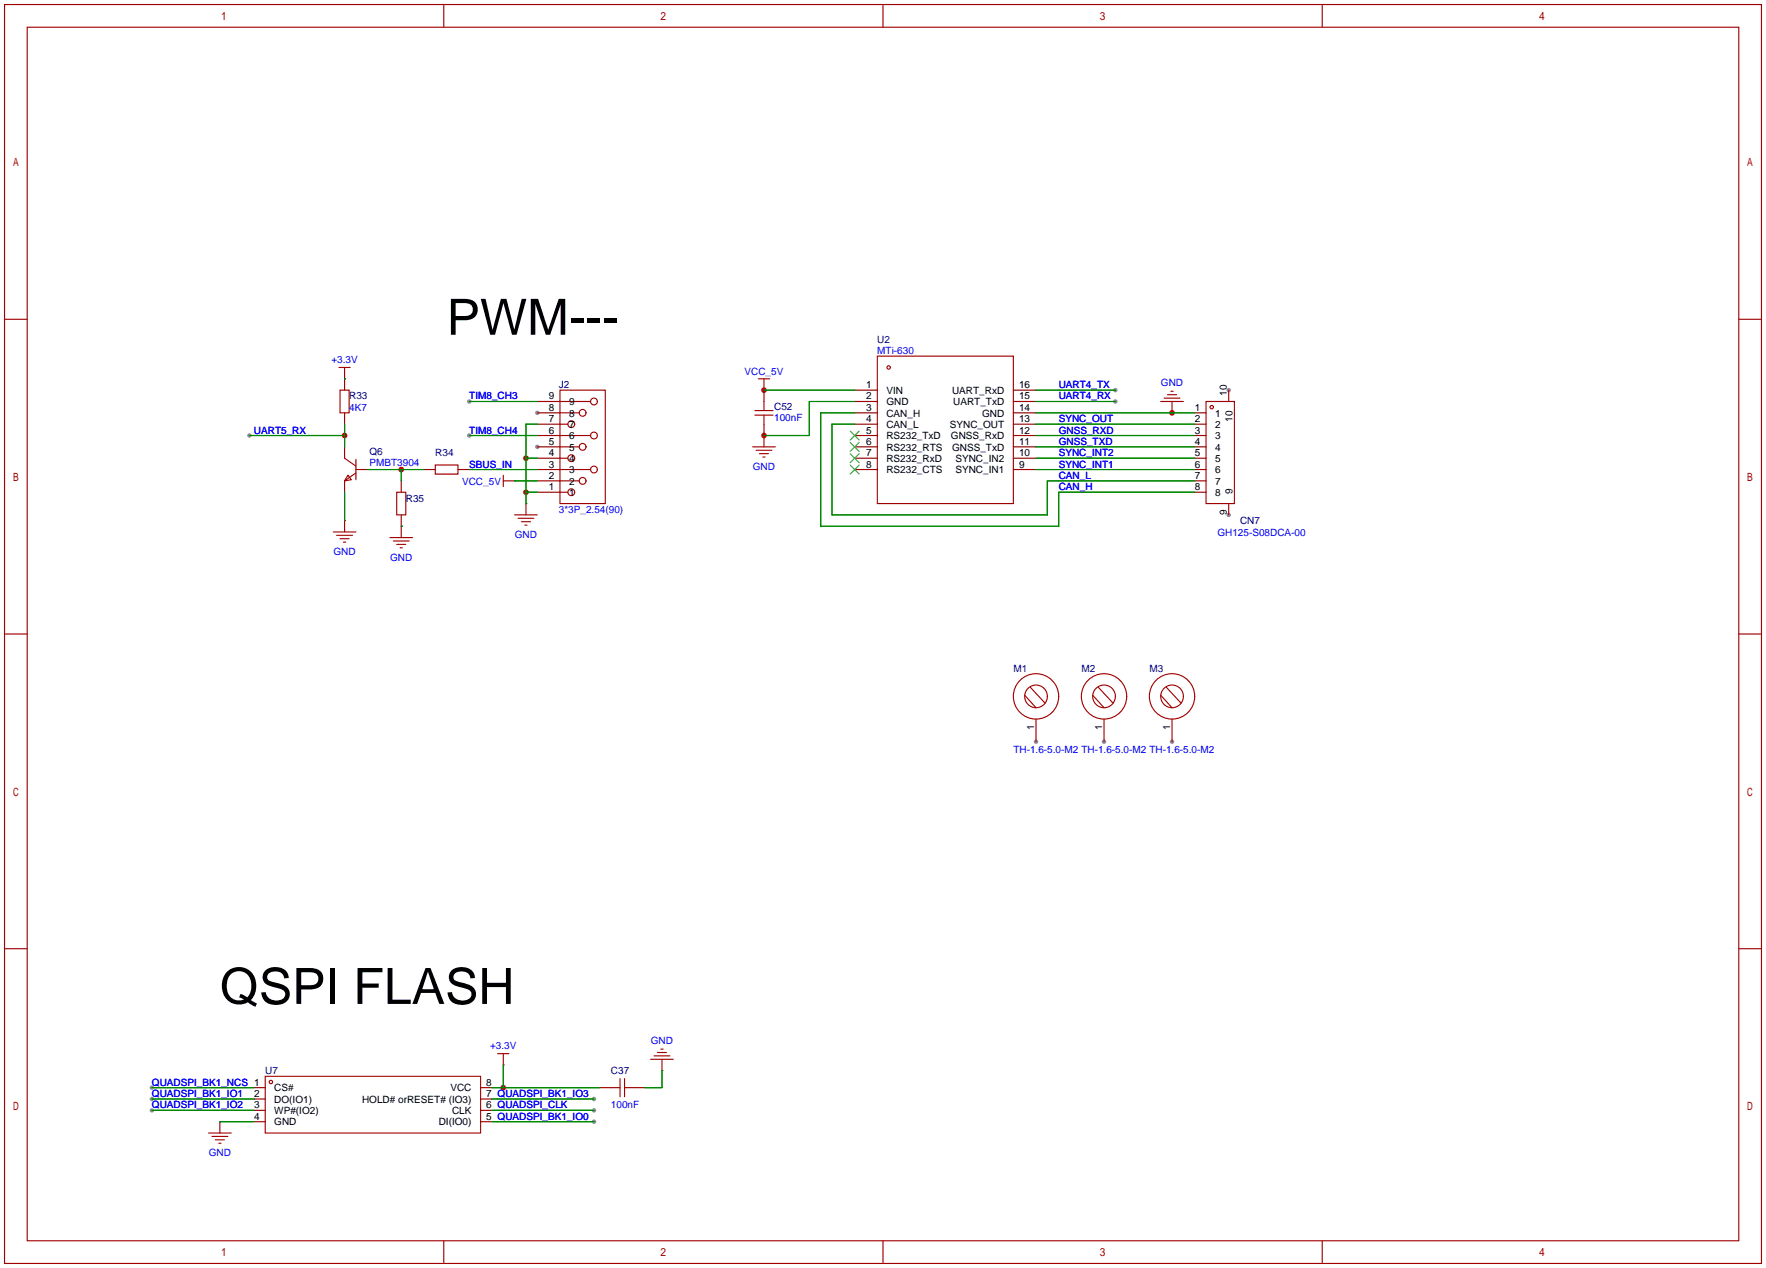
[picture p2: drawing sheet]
<svg xmlns="http://www.w3.org/2000/svg" width="396mm" height="284mm" viewBox="0 0 396 284" stroke-linecap="round" stroke-linejoin="round" font-family="sans-serif">
<g fill="#999">
<circle cx="275.3" cy="115.3" r=".51"/>
<circle cx="275.3" cy="87.4" r=".51"/>
<circle cx="232.2" cy="166.1" r=".51"/>
<circle cx="247.4" cy="166.1" r=".51"/>
<circle cx="262.6" cy="166.1" r=".51"/>
<circle cx="120.4" cy="100.1" r=".51"/>
<circle cx="120.4" cy="92.5" r=".51"/>
<circle cx="34" cy="246.1" r=".51"/>
<circle cx="34" cy="248.7" r=".51"/>
<circle cx="34" cy="243.6" r=".51"/>
<circle cx="133.1" cy="246.1" r=".51"/>
<circle cx="133.1" cy="248.7" r=".51"/>
<circle cx="133.1" cy="251.2" r=".51"/>
<circle cx="249.9" cy="89.9" r=".51"/>
<circle cx="249.9" cy="87.4" r=".51"/>
<circle cx="55.9" cy="97.5" r=".51"/>
<circle cx="105.2" cy="97.5" r=".51"/>
<circle cx="105.2" cy="89.9" r=".51"/>
</g>
<g fill="none" stroke="#a10000" stroke-width=".25">
<path d="M196.6 79.8h30.5v33h-30.5zM169.9 84.8h2.6M171.2 84.8v2.6M171.2 97.5v2.6M260.1 89.9h5.1M260.9 89.2h3.5M261.6 88.4h2.1M262.4 87.6h.5M262.6 89.9v2.6M270.3 89.9h6.3v22.9h-6.3zM115.3 115.3h5.1M116.1 116.1h3.5"/>
<path d="M116.8 116.8h2.1M117.6 117.6h.5M117.9 112.8v2.5M168.7 100.1h5M169.4 100.8h3.6M170.2 101.6h2M170.9 102.4h.5M111.5 236h2.5M112.8 236v2.5M145.8 237.2h5.1M146.6 236.5h3.5M147.3 235.7h2.1"/>
<path d="M148.1 235h.5M148.3 237.2v2.6M46.7 253.7h5.1M47.5 254.5h3.6M48.3 255.3h2M49 256h.5M49.3 251.2v2.5M59.4 241h48.3v12.7h-48.3zM136.9 243.6h2M138.9 241.6v4M140 243.6h2M140 241.6v4"/>
<circle cx="199.1" cy="82.3" r=".38"/>
<circle cx="271.5" cy="91.2" r=".38"/>
<circle cx="60.7" cy="242.3" r=".38"/>
</g>
<g fill="none" stroke="#870000" stroke-width=".25">
<path d="M171.2 97.5h.1M171.2 87.4h.1M191.5 87.4h5.1M191.5 89.9h5.1M191.5 92.5h5.1M191.5 95h5.1M191.5 97.5h5.1M227.1 87.4h5.1M227.1 89.9h5.1M227.1 92.5h5.1M227.1 95h5.1M227.1 97.5h5.1"/>
<path d="M262.6 92.5h.1M267.7 92.5h2.6M267.7 95h2.6M267.7 97.5h2.6M275.3 87.4v2.5M117.9 112.8h.1M191.5 100.1h5.1M191.5 102.6h5.1M191.5 105.2h5.1M227.1 100.1h5.1M227.1 102.6h5.1M227.1 105.2h5.1"/>
<path d="M267.7 100.1h2.6M267.7 102.6h2.6M267.7 105.2h2.6M267.7 107.7h2.6M267.7 110.2h2.6M275.3 112.8v2.5M112.8 238.5h.1M148.3 239.8h.1M49.3 251.2h.1M56.9 243.6h2.5M56.9 246.1h2.5M56.9 248.7h2.5"/>
<path d="M56.9 251.2h2.5M107.7 243.6h2.5M107.7 246.1h2.5M107.7 248.7h2.5M107.7 251.2h2.5M134.4 243.6h2.5M142 243.6h2.5"/>
</g>
<path d="M190.5 96.5l2 2.1M190.5 99.1l2 2M192.5 96.5l-2 2.1M192.5 99.1l-2 2M190.5 101.6l2 2M190.5 104.1l2 2.1M192.5 101.6l-2 2M192.5 104.1l-2 2.1" fill="none" stroke="#3c3" stroke-width=".25"/>
<g fill="#c00">
<circle cx="112.8" cy="243.6" r=".63"/>
<circle cx="262.6" cy="92.5" r=".63"/>
<circle cx="77.2" cy="97.5" r=".63"/>
<circle cx="89.9" cy="105.2" r=".63"/>
<circle cx="117.9" cy="110.2" r=".63"/>
<circle cx="117.9" cy="102.6" r=".63"/>
<circle cx="171.2" cy="87.4" r=".63"/>
<circle cx="171.2" cy="97.5" r=".63"/>
</g>
<g fill="none" stroke="#a10000" stroke-width=".25">
<path d="M1 1h393.7v282h-393.7zM6.1 6.1h383.5v271.8h-383.5zM99.4 1v5.1M197.9 1v5.1M296.3 1v5.1M1 71.5h5.1M389.6 71.5h5.1M75.9 82.3h2.6M76.2 87.4h2v5.1h-2zM77.2 82.3v2.5M125.5 87.4h10.1v25.4h-10.1zM125.5 95h1.8"/>
<path d="M125.5 92.5h4.3M125.5 97.5h6.8M125.5 89.9h6.8M169.2 91.9h4M169.2 93h4M171.2 89.9v2M171.2 93v2M74.7 119.1h5.1M75.4 119.9h3.6M77.2 116.6v2.5M77.2 102.6l2.6 1.8M78 106.4l.7 1-1.5 .3z"/>
<path d="M79.8 105.9l-2.6 1.8M79.8 102.9v4.5M88.9 110.2h2v5.1h-2zM89.9 117.9v2.5M97.5 104.1h5.1v2.1h-5.1zM112.8 107.7h2.5M112.8 106.4v2.6M125.5 107.7h4.3M125.5 102.6h1.8M125.5 110.2h1.8M125.5 100.1h4.3M125.5 105.2h6.8"/>
<path d="M76.2 120.7h2M77 121.4h.5M87.4 120.4h5.1M88.1 121.2h3.6M88.9 121.9h2M89.7 122.7h.5M1 142h5.1M229.6 155.7l2.6 2.8M230.9 153.9l3.3 3.6M244.9 155.7l2.5 2.8M246.1 153.9l3.3 3.6M260.1 155.7l2.5 2.8"/>
<path d="M261.4 153.9l3.3 3.6M389.6 142h5.1M1 212.5h5.1M389.6 212.5h5.1M99.4 277.9v5.1M197.9 277.9v5.1M296.3 277.9v5.1"/>
<circle cx="128" cy="95" r=".76"/>
<circle cx="130.6" cy="92.5" r=".76"/>
<circle cx="133.1" cy="97.5" r=".76"/>
<circle cx="133.1" cy="89.9" r=".76"/>
<circle cx="128" cy="110.2" r=".76"/>
<circle cx="128" cy="102.6" r=".76"/>
<circle cx="130.6" cy="107.7" r=".76"/>
<circle cx="130.6" cy="100.1" r=".76"/>
<circle cx="133.1" cy="105.2" r=".76"/>
<circle cx="232.2" cy="156" r="2.54"/>
<circle cx="232.2" cy="156" r="5.1"/>
<circle cx="247.4" cy="156" r="2.54"/>
<circle cx="247.4" cy="156" r="5.1"/>
<circle cx="262.6" cy="156" r="2.54"/>
<circle cx="262.6" cy="156" r="5.1"/>
</g>
<g fill="none" stroke="#870000" stroke-width=".25">
<path d="M77.2 84.8h.1M77.2 84.8v2.6M77.2 92.5v2.5M120.4 97.5h5.1M120.4 95h5.1M120.4 92.5h5.1M120.4 89.9h5.1M171.2 87.4v2.5M171.2 95v2.5M77.2 116.6h.1M77.2 100.1v2.5M77.2 107.7v2.5"/>
<path d="M79.8 105.2h2.5M89.9 117.9h.1M89.9 107.7v2.5M89.9 115.3v2.6M95 105.2h2.5M102.6 105.2h2.6M115.3 107.7h.1M120.4 105.2h5.1M120.4 110.2h5.1M120.4 107.7h5.1M120.4 102.6h5.1M120.4 100.1h5.1"/>
<path d="M232.2 161v5.1M247.4 161v5.1M262.6 161v5.1"/>
</g>
<g fill="none" stroke="#008700" stroke-width=".25">
<path d="M55.9 97.5h21.3M77.2 84.8h.1M77.2 95v5.1M105.2 89.9h15.2M105.2 97.5h15.2M120.4 95h-2.5v17.8M171.2 87.4h20.3M191.5 89.9h-10.1v7.6h-10.2M191.5 92.5h-7.6v25.4h53.3v-7.7h30.5M191.5 95h-5.1v20.3h48.3v-7.6h33M232.2 89.9h17.7M232.2 87.4h17.7"/>
<path d="M232.2 92.5h35.5M232.2 95h35.5M232.2 97.5h35.5M77.2 110.2v6.4M82.3 105.2h12.7M89.9 117.9h.1M89.9 105.2v2.5M105.2 105.2h15.2M115.3 107.7h5.1M117.9 110.2h2.5M117.9 102.6h2.5M232.2 105.2h35.5"/>
<path d="M232.2 102.6h35.5M232.2 100.1h35.5M112.8 238.5v5.1M148.3 239.8v3.8h-3.8M34 246.1h22.9M34 248.7h22.9M34 243.6h22.9M49.3 251.2h7.6M110.2 251.2h22.9M110.2 246.1h22.9M110.2 248.7h22.9M110.2 243.6h24.2"/>
</g>
<g font-size="11.2">
<text x="100.1" y="75">PWM---</text>
<text x="49.3" y="224.8">QSPI FLASH</text>
</g>
<g font-size="2.2" fill="#000080">
<text x="196.6" y="76.8">U2</text>
<text x="78.2" y="89.5">R33</text>
<text x="125.2" y="86.9">J2</text>
<text x="173.5" y="91.8">C52</text>
<text x="82.8" y="101.9">Q6</text>
<text x="97.5" y="102.2">R34</text>
<text x="90.9" y="112.3">R35</text>
<text x="277.9" y="117.4">CN7</text>
<text x="227.1" y="150.4">M1</text>
<text x="242.3" y="150.4">M2</text>
<text x="257.6" y="150.4">M3</text>
<text x="59.4" y="240.6">U7</text>
<text x="136.9" y="240.6">C37</text>
</g>
<g font-size="2.2" fill="#00f">
<text x="74.3" y="81.3">+3.3V</text>
<text x="166.8" y="83.9">VCC_5V</text>
<text x="196.6" y="79.3">MTi-630</text>
<text x="105.2" y="89.5">TIM8_CH3</text>
<text x="237.2" y="89.5">UART4_RX</text>
<text x="237.2" y="86.9">UART4_TX</text>
<text x="260.1" y="86.4">GND</text>
<text x="78.2" y="92.1">4K7</text>
<text x="173.5" y="94.3">100nF</text>
<text x="237.2" y="94.5">SYNC_OUT</text>
<text x="56.9" y="97.1">UART5_RX</text>
<text x="105.2" y="97.1">TIM8_CH4</text>
<text x="237.2" y="99.6">GNSS_TXD</text>
<text x="237.2" y="97.1">GNSS_RXD</text>
<text x="82.8" y="104.5">PMBT3904</text>
<text x="105.2" y="104.7">SBUS_IN</text>
<text x="168.7" y="105.2">GND</text>
<text x="237.2" y="107.2">CAN_L</text>
<text x="237.2" y="104.7">SYNC_INT1</text>
<text x="237.2" y="102.2">SYNC_INT2</text>
<text x="103.6" y="108.5">VCC_5V</text>
<text x="237.2" y="109.8">CAN_H</text>
<text x="125.2" y="114.9">3*3P_2.54(90)</text>
<text x="272.8" y="119.9">GH125-S08DCA-00</text>
<text x="74.7" y="124.3">GND</text>
<text x="87.4" y="125.5">GND</text>
<text x="115.4" y="120.5">GND</text>
<text x="227.1" y="168.7">TH-1.6-5.0-M2 TH-1.6-5.0-M2 TH-1.6-5.0-M2</text>
<text x="145.8" y="233.7">GND</text>
<text x="109.8" y="235">+3.3V</text>
<text x="34" y="245.7">QUADSPI_BK1_IO1</text>
<text x="34" y="243.1">QUADSPI_BK1_NCS 1</text>
<text x="34" y="248.2">QUADSPI_BK1_IO2</text>
<text x="136.9" y="248.2">100nF</text>
<text x="46.8" y="258.9">GND</text>
</g>
<g font-size="2.2">
<text x="123" y="89.5">9</text>
<text x="194.1" y="86.9">1</text>
<text x="194.1" y="89.5">2</text>
<text x="198.6" y="88.2">VIN</text>
<text x="213.3" y="88.2">UART_RxD</text>
<text x="228.3" y="89.5">15</text>
<text x="228.3" y="86.9">16</text>
<text x="274.9" y="88.6" transform="rotate(-90 274.9 88.6)">10</text>
<text x="123" y="94.5">7</text>
<text x="123" y="92">8</text>
<text x="127.5" y="95.8">7</text>
<text x="127.5" y="93.3">8</text>
<text x="127.5" y="90.7">9</text>
<text x="194.1" y="92">3</text>
<text x="194.1" y="94.5">4</text>
<text x="198.6" y="90.7">GND</text>
<text x="198.6" y="93.3">CAN_H</text>
<text x="198.6" y="95.8">CAN_L</text>
<text x="212.8" y="95.8">SYNC_OUT</text>
<text x="213.6" y="90.7">UART_TxD</text>
<text x="220.1" y="93.3">GND</text>
<text x="228.3" y="94.5">13</text>
<text x="228.3" y="92">14</text>
<text x="267.7" y="92">1</text>
<text x="267.7" y="94.5">2</text>
<text x="272.3" y="93.3">1</text>
<text x="272.3" y="95.8">2</text>
<text x="276.2" y="94.4" transform="rotate(-90 276.2 94.4)">10</text>
<text x="123" y="99.6">5</text>
<text x="123" y="97.1">6</text>
<text x="127.5" y="100.9">5</text>
<text x="127.5" y="98.4">6</text>
<text x="194.1" y="97.1">5</text>
<text x="194.1" y="99.6">6</text>
<text x="198.6" y="98.4">RS232_TxD</text>
<text x="198.6" y="100.9">RS232_RTS</text>
<text x="213.1" y="98.4">GNSS_RxD</text>
<text x="213.3" y="100.9">GNSS_TxD</text>
<text x="228.3" y="99.6">11</text>
<text x="228.3" y="97.1">12</text>
<text x="267.7" y="97.1">3</text>
<text x="267.7" y="99.6">4</text>
<text x="272.3" y="98.4">3</text>
<text x="272.3" y="100.9">4</text>
<text x="123" y="107.2">2</text>
<text x="123" y="104.7">3</text>
<text x="123" y="102.2">4</text>
<text x="127.5" y="106">3</text>
<text x="127.5" y="103.4">4</text>
<text x="194.1" y="102.2">7</text>
<text x="194.1" y="104.7">8</text>
<text x="198.6" y="103.4">RS232_RxD</text>
<text x="198.6" y="106">RS232_CTS</text>
<text x="214.1" y="106">SYNC_IN1</text>
<text x="214.1" y="103.4">SYNC_IN2</text>
<text x="228.3" y="104.7">9</text>
<text x="228.3" y="102.2">10</text>
<text x="267.7" y="102.2">5</text>
<text x="267.7" y="104.7">6</text>
<text x="267.7" y="107.2">7</text>
<text x="272.3" y="103.4">5</text>
<text x="272.3" y="106">6</text>
<text x="123" y="109.8">1</text>
<text x="127.5" y="111.1">1</text>
<text x="127.5" y="108.5">2</text>
<text x="267.7" y="109.8">8</text>
<text x="272.3" y="108.5">7</text>
<text x="272.3" y="111.1">8</text>
<text x="276.2" y="110.7" transform="rotate(-90 276.2 110.7)">9</text>
<text x="274.9" y="115.3" transform="rotate(-90 274.9 115.3)">9</text>
<text x="231.7" y="163.6" transform="rotate(-90 231.7 163.6)">1</text>
<text x="246.9" y="163.6" transform="rotate(-90 246.9 163.6)">1</text>
<text x="262.2" y="163.6" transform="rotate(-90 262.2 163.6)">1</text>
<text x="56.9" y="245.7">2</text>
<text x="61.5" y="244.4">CS#</text>
<text x="100.9" y="244.4">VCC</text>
<text x="109" y="245.7">7 QUADSPI_BK1_IO3</text>
<text x="109" y="243.1">8</text>
<text x="56.9" y="248.2">3</text>
<text x="56.9" y="250.8">4</text>
<text x="61.5" y="246.9">DO(IO1)</text>
<text x="61.5" y="249.5">WP#(IO2)</text>
<text x="81.1" y="246.9">HOLD# orRESET# (IO3)</text>
<text x="101.3" y="249.5">CLK</text>
<text x="109" y="250.8">5 QUADSPI_BK1_IO0</text>
<text x="109" y="248.2">6 QUADSPI_CLK</text>
<text x="61.5" y="252">GND</text>
<text x="98.3" y="252">DI(IO0)</text>
</g>
</svg>
